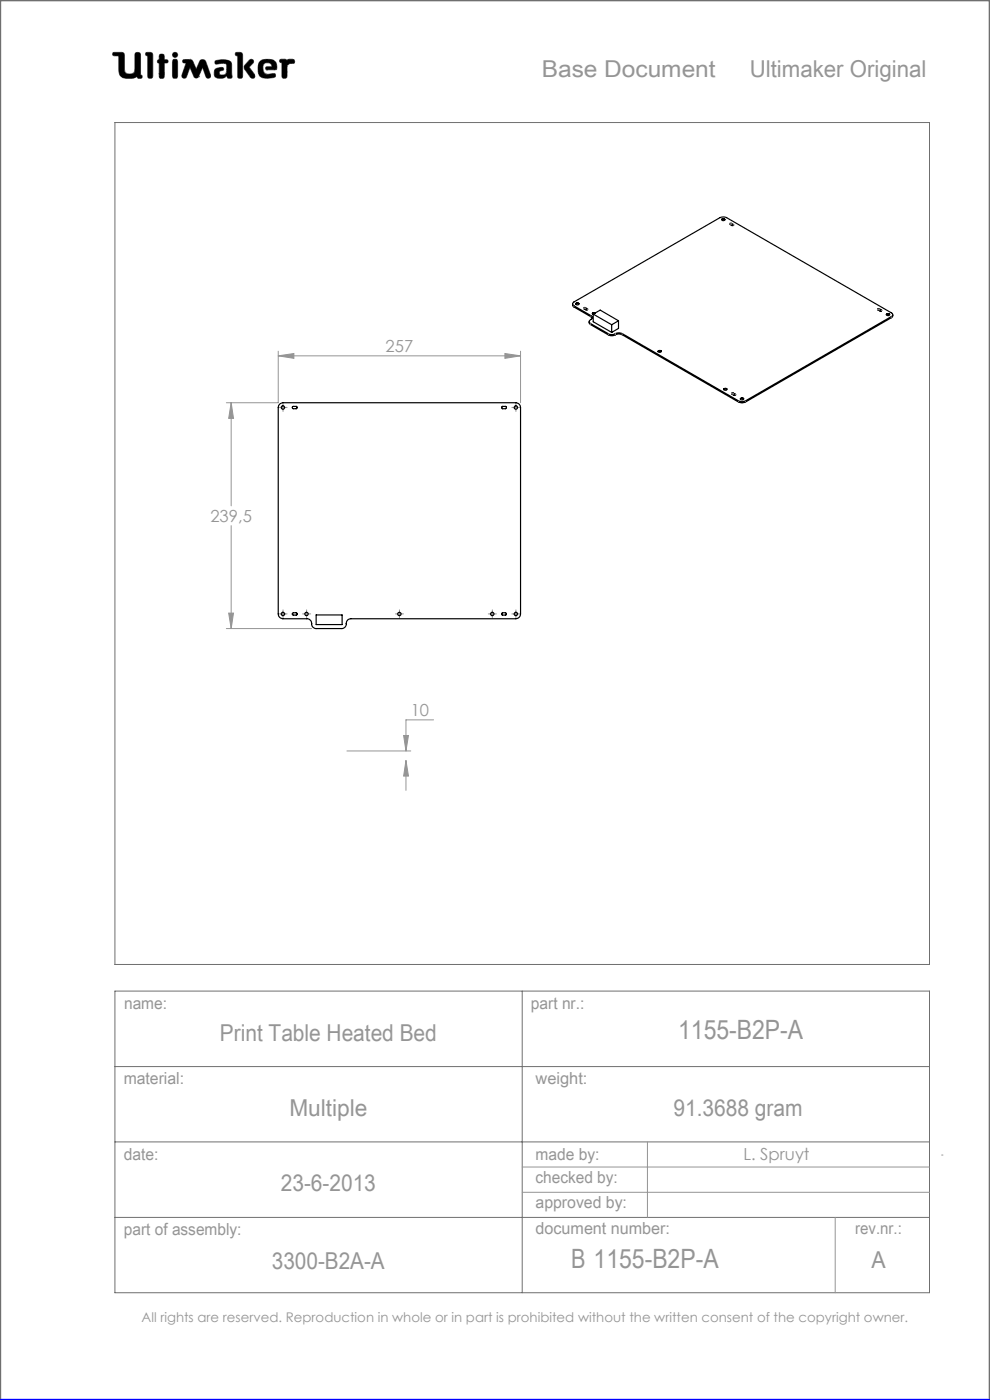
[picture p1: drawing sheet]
<svg xmlns="http://www.w3.org/2000/svg" width="210mm" height="297mm" viewBox="0 0 210 297" stroke-linecap="round" stroke-linejoin="round" font-family="sans-serif">
<g fill="none" stroke="#6f6f6f" stroke-width=".21">
<path d="M24 11.1h1.9l.4 .3 .2 3.9a1.51 1.51 0 0 0 2 0l.2-4a.77 .77 0 0 1 1 0l.1 4.6 .3 .1a.39 .39 0 0 1-.3 .6l-.6-.1-.1-.3a3.8 3.8 0 0 1-3 .3l-.6-.5-.2-.6-.1-3.6h-1a.39 .39 0 0 1-.3-.2 .39 .39 0 0 1 .1-.5zM31 11.1l1.2 .1 .2 .4-.1 4.8a.6 .6 0 0 1-.6 .2 .6 .6 0 0 1-.4-.5v-4.3l-.4-.1zM33.8 12.7v-1.1a.6 .6 0 0 1 .7-.1 .6 .6 0 0 1 .4 .5v.7h.6a.37 .37 0 0 1 0 .6l-.6 .1-.1 3.1a.6 .6 0 0 1-.6 .1 .6 .6 0 0 1-.4-.5v-2.7M33.8 12.7h.1M33.8 13.4h.1M33.8 15.7h.1M33.8 12.7h-.3l-.1 .3v.2l.4 .2M36.7 11.3l.4-.2 .4 .2 .2 .3-.2 .4-.4 .2-.4-.2-.1-.4zM36.8 12.6h.7l.2 .5v3l-.2 .5h-.7l-.2-.5v-3zM38.9 12.7l1.4-.1 .4 .2 .9 1.9 .7-1.6a.73 .73 0 0 1 .7-.5 .73 .73 0 0 1 .7 .5l1 2.8-.1 .5a.53 .53 0 0 1-.5 .2 .53 .53 0 0 1-.4-.3l-.7-2-1 2.1-.4 .2-.4-.2-.9-2.1-.7 2a.54 .54 0 0 1-.5 .3 .54 .54 0 0 1-.5-.2v-.5l.9-2.5-.7-.2zM42.1 16.3h.1M45.6 12.9a3.7 3.7 0 0 1 3.4 .3l.1 .5 .1 2.7a.64 .64 0 0 1-1-.2l-.1-.1a1.93 1.93 0 0 1-2.5 .2 1.32 1.32 0 0 1 .4-1.8l1-.2 .3 .1 .1 .2v.3a.73 .73 0 0 0-.9 .8 .98 .98 0 0 0 1.4 0l.2-.6-.1-1.5a2.59 2.59 0 0 0-2 0l-.4-.2z"/>
<path d="M50 11.1l1.3 .1 .2 .4-.1 4.8a.57 .57 0 0 1-.6 .2 .57 .57 0 0 1-.4-.5v-4.3l-.4-.1zM52.9 12.8l.4-.2 .4 .1 .1 .4-1 1.1 1.2 1.6 .1 .5-.2 .3h-.4a5.9 5.9 0 0 1-1.7-2.2l.1-.6zM55 13.3a2.62 2.62 0 0 1 3.5-.1l.2 1.1-.1 .5h-2l-.2-.1v-.5l1.3-.1-.2-.5a1.24 1.24 0 0 0-1.6 .1l-.1 1.1 .2 .6 .8 .4 1.5-.2 .1 .1v.6a3.8 3.8 0 0 1-3.3-.1 3.2 3.2 0 0 1-.1-2.9zM56.6 14.8h.1M59.4 12.6h1.2l.3 .3a1.21 1.21 0 0 1 1.5-.2v.7l-.9 .1-.6 .4-.1 2.5a.6 .6 0 0 1-.6 .2 .6 .6 0 0 1-.4-.5v-2.8l-.5-.2zM24.4 26h172.8v178.6h-172.8zM24.4 210.3h172.8v63.9h-172.8zM110.8 210.3v63.9M24.4 226.3h172.8M24.4 242.2h172.8M24.4 258.3h172.8"/>
</g>
<path d="M0 297v-297h210v297" fill="none" stroke="#6f6f6f" stroke-width=".5"/>
<g fill="none" stroke="#959595" stroke-width=".21">
<path d="M59 75.5l3.3-.5v1zM59 74.5v10.9h-11M59 75.5h51.4M107.1 75l3.3 .5-3.3 .5zM110.4 74.5v10.9M49 85.4l.5 3.4h-1zM49 85.4v21.9M59.5 86.5h1M60 86v1M108.9 86.5h1M109.4 86v1M49 111.5v21.8"/>
<path d="M48 133.3h18.1M48.5 130.1h1l-.5 3.2zM59.5 130.2h1M60 129.7v1M64.5 130.2h1M65 129.7v1M84.2 130.2h1M84.7 129.7v1M103.9 130.2h1M104.4 129.7v1M108.9 130.2h1M109.4 129.7v1"/>
<path d="M73.6 159.3h13.5M85.6 156h1l-.5 3.3zM92 152.7h-5.9v6.6M86.1 161.3l.5 3.3h-1zM86.1 161.3v6.4M110.8 247.6h86.4M110.8 252.9h86.4M137.3 242.2v16.1M177.2 258.3v15.9M199.7 245h.3"/>
</g>
<path d="M0 297h210" fill="none" stroke="#00f" stroke-width=".5"/>
<path d="M45.7 12.9l-.1 .5 .2 .2 1.2-.2 .9 .1 .2 .3-.1 1.4a.84 .84 0 0 1-.6 .7 .84 .84 0 0 1-.9-.3l.1-.4 .4-.2a.36 .36 0 0 0 .4-.4 .36 .36 0 0 0-.4-.3 1.23 1.23 0 0 0-1.6 1 1.07 1.07 0 0 0 .3 1.1 1.07 1.07 0 0 0 1.1 .2h.6l.3-.2a.28 .28 0 0 1 .4-.3 .28 .28 0 0 1 .2 .4 .57 .57 0 0 0 .6 .2 .57 .57 0 0 0 .3-.6l-.1-2.4a1.23 1.23 0 0 0-1.5-1zM50 11.1v.6l.4 .1v4.6l.3 .2h.5l.3-.3v-4.8l-.4-.4zM53 12.7l-1.2 1.3v.5l1.4 2 .6 .1 .2-.2v-.6l-1.2-1.6 1-.9v-.4l-.4-.3zM55.2 12.9a2.9 2.9 0 0 0 .1 3.4l.5 .2 1 .1 1.4-.2 .3-.2-.1-.5-.2-.1-1.4 .2-.6-.2-.3-.4-.1-.5a.99 .99 0 0 1 .7-1.3 .99 .99 0 0 1 1.2 .7l-1.2 .1-.2 .4 .3 .2h1.5a.51 .51 0 0 0 .6-.1 .51 .51 0 0 0 0-.6 1.62 1.62 0 0 0-2-1.5l-1.1 .1zM59.4 12.6l-.1 .6 .5 .1v3l.2 .3h.6l.3-.4v-2.3l.6-.4 .9-.1 .1-.5-.3-.3h-1l-.3 .3-.4-.3zM36.7 12.7l-.1 .3v3.4l.2 .2h.7l.2-.3v-3.4l-.2-.3zM36.6 11.6a.56 .56 0 0 0 1.1 0 .56 .56 0 0 0-1.1 0zM33.8 11.6v1.1l-.4 .2v.4l.4 .1v2.9l.2 .3h.5l.4-.4v-2.8l.7-.1 .1-.4-.3-.2h-.5v-.8l-.2-.4h-.6zM31 11.1l-.1 .6 .4 .1v4.5l.3 .3h.5l.3-.5v-4.7l-.4-.3zM38.8 12.7v.5l.7 .2-.9 2.5 .1 .6 .5 .1 .3-.2 .8-2.1 .9 2.1 .3 .2h.3l.3-.2 .9-2.1 .7 2.1 .6 .2 .4-.2v-.5l-1-2.8-.3-.4h-.7l-.3 .2-.8 1.8-.9-1.9-.4-.2zM24 11.2v.6h1.2v2.7a1.76 1.76 0 0 0 2.2 2.1h.9l.8-.4 .3 .4h.6l.2-.2-.1-.4-.3-.1v-4.4l-.4-.4h-.5l-.3 .4v3.4a.81 .81 0 0 1-1.1 .8h-.1a.86 .86 0 0 1-1-1.1l-.1-3.3-.4-.2z" fill-rule="evenodd" fill="#000"/>
<g fill="none" stroke="#959595" stroke-width=".21" stroke-dasharray="15.2 1.3 1.3 1.3">
<path d="M59.5 86.4h-.3M60 85.9v-.3M60 86.9v.4M60.5 86.4h.4M108.9 86.4h-.3M109.4 85.9v-.3M109.4 86.9v.4M109.9 86.4h.4M59.5 130.2h-.3M60 129.7v-.3M60 130.7v.4M60.5 130.2h.4"/>
<path d="M64.5 130.2h-.3M65 129.7v-.3M65 130.7v.4M65.5 130.2h.4M84.2 130.2h-.3M84.7 129.7v-.3M84.7 130.7v.4M85.2 130.2h.4M103.9 130.2h-.3M104.4 129.7v-.3M104.4 130.7v.4M104.9 130.2h.4"/>
<path d="M108.9 130.2h-.3M109.4 129.7v-.3M109.4 130.7v.4M109.9 130.2h.4"/>
</g>
<path d="M59 75.5l3.3-.5v1zM107.1 75l3.3 .5-3.3 .5zM48.5 130.1h1l-.5 3.2zM49 85.4l.5 3.4h-1zM85.6 156h1l-.5 3.3zM86.1 161.3l.5 3.3h-1z" fill="#959595"/>
<g fill="none" stroke="#000" stroke-width=".25">
<path d="M153.1 46.6h.7M153.1 46.5a.34 .34 0 0 1 .4-.1 .34 .34 0 0 1 .2 .3 .35 .35 0 0 1-.4 .1 .35 .35 0 0 1-.2-.3zM153.2 46.4h.4M154.8 47.4h.4l.4 .4-.3 .1zM154.9 47.6l.6 .2M121.5 64.5l.1 .5 4 2.5M121.5 64.2l31.2-18 .9-.2 .5 .2 35 20.2a.42 .42 0 0 1 .3 .4 .42 .42 0 0 1-.3 .4l-31 17.9a1.57 1.57 0 0 1-1.4 0l-24.7-14.3-.9-.2-.6 .2a1.57 1.57 0 0 1-1.5 0l-3.7-2.2a.5 .5 0 0 1-.3-.5 .5 .5 0 0 1 .5-.4l.1-.2-.1-.4-3.9-2.3-.1-.3zM122.1 64.4h.7M122.1 64.4a.38 .38 0 0 1 .4-.2 .38 .38 0 0 1 .3 .4 .39 .39 0 0 1-.7-.2zM122.2 64.3h.5M123.8 65.3l.3-.1 .6 .4-.4 .2-.5-.3zM123.9 65.5l.6 .2"/>
<path d="M125.8 66.4h.4M125.8 66.6l1.5-.8 3.9 2.2M125.8 66.6l4 2.3M125.8 66.6v1.7l4 2.2M126.2 66.4l-.5 .1M126.3 66.4a.33 .33 0 0 0-.4-.1 .33 .33 0 0 0-.2 .3l.1 .1M129.8 68.9v1.6M131.2 68l-1.4 .9M131.2 68v1.7l-1.4 .8M139.6 74.5a.33 .33 0 0 1 .3-.2 .33 .33 0 0 1 .3 .4l-.4 .1zM139.6 74.5h.7M139.7 74.4h.5"/>
<path d="M186.2 65.6l.3-.1 .5 .4-.3 .1zM186.3 65.8l.6 .2M188 66.7h.7M188.1 66.6l.6 .1a.32 .32 0 0 1-.3 .3 .32 .32 0 0 1-.3-.3zM188.1 66.6h.5M189.4 66.8l-.2 .5-31.1 18a1.57 1.57 0 0 1-1.4 0l-24.7-14.3a2.43 2.43 0 0 0-2 .2l-1-.2-3.7-2.1-.3-.3v-.4M59.3 85.8l.7-.4h49.4a1.02 1.02 0 0 1 1 1.1v43.7a1.02 1.02 0 0 1-1 1.1h-35a1.2 1.2 0 0 0-1 1.4l-.2 .4-.6 .2h-5.5a1.05 1.05 0 0 1-1-1.3l-.2-.3-.6-.4h-5.3a1.02 1.02 0 0 1-1-1.1v-43.7zM62.1 86.3l.8-.1 .1 .4-.1 .1h-.7l-.2-.1zM106.5 86.3l.7-.1a.25 .25 0 0 1 .2 .2 .25 .25 0 0 1-.2 .3h-.7zM153.5 82.5h.7M153.5 82.5a.32 .32 0 0 1 .4-.1 .32 .32 0 0 1 .2 .3 .35 .35 0 0 1-.3 .1 .35 .35 0 0 1-.3-.3zM153.6 82.4h.5"/>
<path d="M155.2 83.4h.3l.6 .4-.4 .1-.5-.3zM155.3 83.6h.2l.4 .3M157.1 84.6h.7M157.1 84.5a.31 .31 0 0 1 .4-.1 .31 .31 0 0 1 .2 .4 .32 .32 0 0 1-.4 .1 .32 .32 0 0 1-.2-.4zM157.2 84.5h.4M62.1 130.1l.8-.1 .1 .4-.8 .1-.2-.1zM67.1 130.5h5.5v2h-5.5zM106.5 130h.7a.25 .25 0 0 1 .2 .2 .25 .25 0 0 1-.2 .3h-.7z"/>
<circle cx="60" cy="86.5" r=".36"/>
<circle cx="109.4" cy="86.5" r=".35"/>
<circle cx="60" cy="130.2" r=".36"/>
<circle cx="65" cy="130.2" r=".36"/>
<circle cx="84.7" cy="130.2" r=".36"/>
<circle cx="104.4" cy="130.2" r=".36"/>
<circle cx="109.4" cy="130.2" r=".35"/>
</g>
<g fill="none" stroke="#808080" stroke-width=".21">
<path d="M154.8 47.4v.2M154.9 47.4v.2M155.2 47.4v.2M155.6 47.6v.2M121.7 64.9v.2M123.8 65.3v.2M123.9 65.3v.2M124.2 65.3v.2M124.6 65.5v.2M125.3 68.6v.3M125.3 67v.2M129 70.8v.2"/>
<path d="M130.5 70.8v.2M130.6 70.8v.2M132 70.8v.2M186.2 65.5v.2M186.3 65.5v.3M186.5 65.5v.3M187 65.8v.1M189.1 67.2v.2M155.2 83.4v.2M155.3 83.4v.2M155.6 83.4v.2M156 83.6v.2"/>
<path d="M156.7 85.1v.2M158.1 85.1v.2"/>
</g>
<g font-size="5.6" fill="#959595">
<text x="143.9" y="220.3">1155-B2P-A</text>
<text x="121.1" y="269.1">B 1155-B2P-A</text>
</g>
<g font-size="4.9" fill="#959595">
<text x="114.9" y="16.3">Base Document</text>
<text x="159" y="16.3">Ultimaker Original</text>
<text x="46.6" y="220.9">Print Table Heated Bed</text>
<text x="61.4" y="236.7">Multiple</text>
<text x="142.8" y="236.7">91.3688 gram</text>
<text x="59.6" y="252.7">23-6-2013</text>
<text x="57.7" y="269.3">3300-B2A-A</text>
<text x="184.9" y="269.1">A</text>
</g>
<g font-size="3.5" fill="#959595">
<text x="81.8" y="74.7">257</text>
<text x="44.6" y="110.7">239,5</text>
<text x="87.1" y="151.9">10</text>
<text x="26.3" y="214.1">name:</text>
<text x="112.6" y="214">part nr.:</text>
<text x="26.2" y="229.9">material:</text>
<text x="113.6" y="229.9">weight:</text>
<text x="26.3" y="246">date:</text>
<text x="113.6" y="246">made by:</text>
<text x="113.6" y="251.1">checked by:</text>
<text x="157.7" y="246.2">L. Spruyt</text>
<text x="113.6" y="256.3">approved by:</text>
<text x="26.3" y="262">part of assembly:</text>
<text x="113.6" y="261.8">document number:</text>
<text x="181.4" y="261.9">rev.nr.:</text>
</g>
<text font-size="2.8" fill="#959595" x="30" y="280.4">All rights are reserved. Reproduction in whole or in part is prohibited without the written consent of the copyright owner.</text>
</svg>
